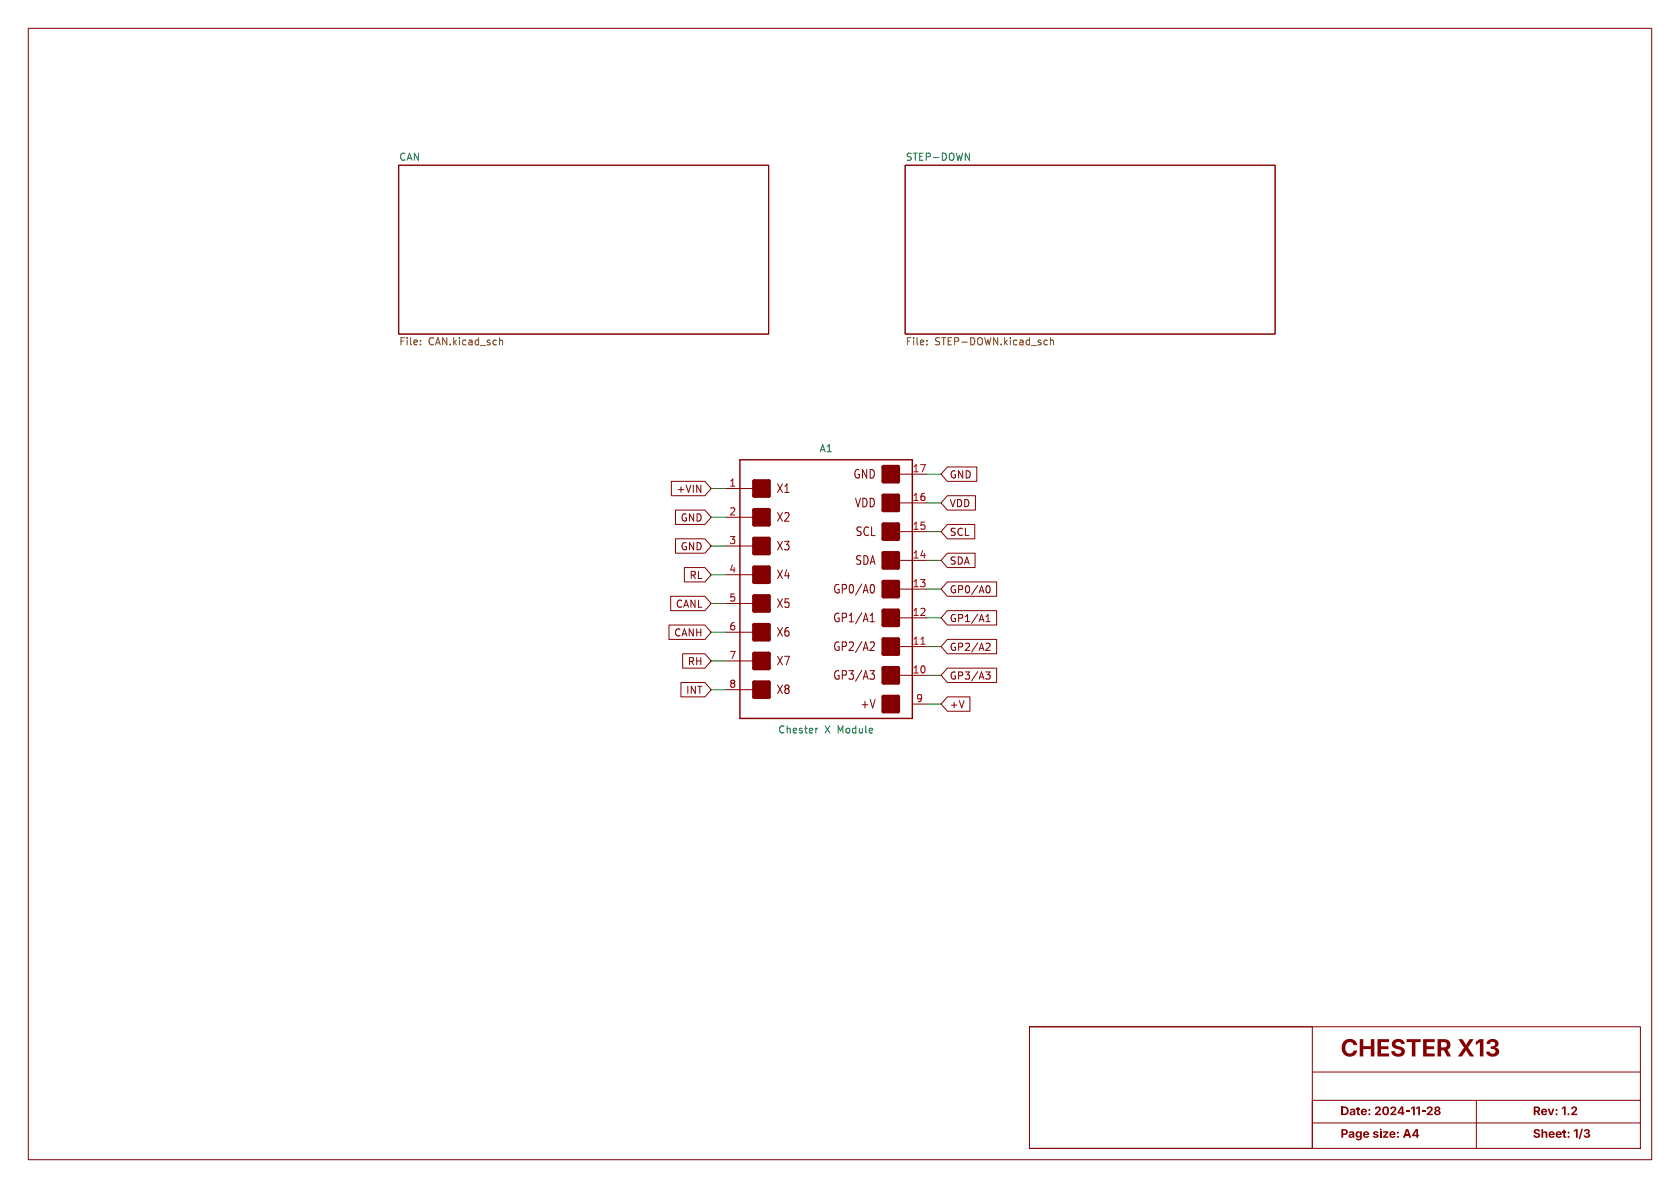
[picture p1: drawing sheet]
<svg xmlns="http://www.w3.org/2000/svg" width="297mm" height="210mm" viewBox="0 0 297 210" stroke-linecap="round" stroke-linejoin="round" font-family="sans-serif">
<path d="M253.7 195.7a.46 .46 0 0 1 .7-.1 .46 .46 0 0 1 0 .7 .46 .46 0 0 1 .2 .7 .46 .46 0 0 1-.7 .1l-.4-.3v-.1h.3a.26 .26 0 0 0 .4 .2 .26 .26 0 0 0 .1-.4 .26 .26 0 0 0-.4 .1l-.4 .1 .4-.4-.3-.3h.3a.23 .23 0 0 0 .3 .2 .23 .23 0 0 0 0-.4 .23 .23 0 0 0-.3 .2h-.3z" fill="#840000"/>
<path d="M232 198.5h58" fill="none" stroke="#840000" stroke-width=".18"/>
<circle cx="244.1" cy="199.7" r=".16" fill="#840000"/>
<g fill="none" stroke="#840000" stroke-width=".18">
<path d="M5 5h287v200h-287zM70.5 29.2h65.4v29.9h-65.4zM160 29.2h65.4v29.9h-65.4zM118.7 85.1h5.9l1.1 1.3-1.1 1.2h-5.9zM119.4 95.2h5.2l1.1 1.3-1.1 1.3h-5.2zM119.4 90.2h5.2l1.1 1.2-1.1 1.3h-5.2zM128.3 96.5h5M128.3 91.4h5M128.3 86.4h5M158.7 99.1h5.1M158.7 94h5.1M158.7 88.9h5.1"/>
<path d="M158.7 83.8h5.1M167.5 87.6h4.9v2.6h-4.9l-1.1-1.3zM167.5 82.5h5.2v2.6h-5.2l-1.1-1.3zM167.5 97.8h4.9v2.5h-4.9l-1.1-1.2zM167.5 92.7h4.8v2.6h-4.8l-1.1-1.3zM118.3 110.5h6.3l1.1 1.3-1.1 1.2h-6.3zM118.6 105.4h6l1.1 1.3-1.1 1.3h-6zM120.7 115.6h3.9l1.1 1.2-1.1 1.3h-3.9zM121 100.3h3.6l1.1 1.3-1.1 1.3h-3.6zM128.3 116.8h5M128.3 111.8h5M128.3 106.7h5"/>
<path d="M128.3 101.6h5M153.8 118.6h.8l-.5 .5 .4 .2 .1 .5-.3 .3h-.3M153.8 109.9h.8M153.8 108.8l.4-.4v1.5M154 113.5h.5l.1 .4-.8 1.1h.8M154.1 103.3h.2a1.06 1.06 0 0 1 0 1.5h-.2M158.7 119.4h5.1M158.7 114.3h5.1M158.7 109.2h5.1M158.7 104.1h5.1M167.5 107.9h8.7v2.6h-8.7l-1.1-1.3zM167.5 118.1h8.7v2.6h-8.7l-1.1-1.3z"/>
<path d="M167.5 113h8.7v2.6h-8.7l-1.1-1.3zM167.5 102.9h8.7v2.5h-8.7l-1.1-1.3zM174.2 118.8h.8l-.4 .5 .4 .1v.4l-.2 .3h-.4M174.3 109.9h.7M174.3 109l.4-.4v1.3M174.5 103.6l.1-.1a.68 .68 0 0 1 .5 .7 .68 .68 0 0 1-.5 .6l-.1-.1M174.5 113.7l.4 .1 .1 .3-.8 .9h.8M120.4 120.6h4.2l1.1 1.3-1.1 1.3h-4.2zM128.3 121.9h5M161.3 124.5h2.5M167.5 123.2h4v2.5h-4l-1.1-1.2zM182 181.5h108v21.5h-108z"/>
<path d="M182 181.5h50v21.5h-50zM232 189.5h58M261 194.5v8.5M290 194.5h-58v8.5"/>
</g>
<path d="M170.6 27.1l.8 1.2v-1.2M144.6 128.7l-.4 .3" fill="none" stroke="#006464" stroke-width=".18"/>
<path d="M88.3 59.7v1.3M185.7 59.7v1.3M74.3 60.8v.2M74.3 60.2v.1M88.3 60.2l.2-.1 .3 .1v.8M163.9 60.8v.2M163.9 60.2v.1M184.8 60.1l.4 .1M185.2 60.9l-.4 .1M185.7 60.2l.2-.1 .3 .1v.8" fill="none" stroke="#725600" stroke-width=".18"/>
<g fill="#840000" stroke="#840000" stroke-width=".18">
<path d="M133.3 120.7h2.6v2.5h-2.6z"/>
<path d="M133.3 115.6h2.6v2.5h-2.6z"/>
<path d="M133.3 110.5h2.6v2.5h-2.6z"/>
<path d="M133.3 105.4h2.6v2.6h-2.6z"/>
<path d="M133.3 100.3h2.6v2.6h-2.6z"/>
<path d="M133.3 95.3h2.6v2.5h-2.6z"/>
<path d="M133.3 90.2h2.6v2.5h-2.6z"/>
<path d="M133.3 85.1h2.6v2.5h-2.6z"/>
<path d="M156.2 123.2h2.5v2.5h-2.5z"/>
<path d="M156.2 118.1h2.5v2.6h-2.5z"/>
<path d="M156.2 113h2.5v2.6h-2.5z"/>
<path d="M156.2 108h2.5v2.5h-2.5z"/>
<path d="M156.2 102.9h2.5v2.5h-2.5z"/>
<path d="M156.2 97.8h2.5v2.5h-2.5z"/>
<path d="M156.2 92.7h2.5v2.6h-2.5z"/>
<path d="M156.2 87.6h2.5v2.6h-2.5z"/>
<path d="M156.2 82.6h2.5v2.5h-2.5z"/>
</g>
<path d="M130.8 81.3h30.5v45.7h-30.5z" fill="none" stroke="#840000" stroke-width=".25"/>
<g fill="none" stroke="#840000" stroke-width=".76">
<path d="M133.3 85.1h2.6v2.5h-2.6zM133.3 90.2h2.6v2.5h-2.6zM133.3 95.3h2.6v2.5h-2.6zM156.2 97.8h2.5v2.5h-2.5zM156.2 92.7h2.5v2.6h-2.5zM156.2 87.6h2.5v2.6h-2.5zM156.2 82.6h2.5v2.5h-2.5zM133.3 100.3h2.6v2.6h-2.6zM133.3 105.4h2.6v2.6h-2.6zM133.3 110.5h2.6v2.5h-2.6zM133.3 115.6h2.6v2.5h-2.6zM156.2 118.1h2.5v2.6h-2.5z"/>
<path d="M156.2 113h2.5v2.6h-2.5zM156.2 108h2.5v2.5h-2.5zM156.2 102.9h2.5v2.5h-2.5zM133.3 120.7h2.6v2.5h-2.6zM156.2 123.2h2.5v2.5h-2.5z"/>
</g>
<path d="M162.8 113.9h.7" fill="none" stroke="#a90000" stroke-width=".18"/>
<g fill="none" stroke="#009600" stroke-width=".18">
<path d="M125.7 86.4h2.6M125.7 96.5h2.6M125.7 91.4h2.6M163.8 94h2.6M163.8 83.8h2.6M163.8 88.9h2.6M163.8 99.1h2.6M125.7 116.8h2.6M125.7 111.8h2.6M125.7 106.7h2.6M125.7 101.6h2.6M163.8 119.4h2.6"/>
<path d="M163.8 104.1h2.6M163.8 109.2h2.6M163.8 114.3h2.6M125.7 121.9h2.6M163.8 124.5h2.6"/>
</g>
<text font-size="4.2" fill="#840000" x="237" y="188.1">CHESTERX13</text>
<g font-size="2.1" fill="#840000">
<text x="137.2" y="87.4">X1</text>
<text x="150.8" y="84.8">GND</text>
<text x="151" y="89.9">VDD</text>
<text x="137.2" y="92.4">X2</text>
<text x="151.1" y="95">SCL</text>
<text x="137.2" y="97.5">X3</text>
<text x="151.1" y="100.1">SDA</text>
<text x="137.2" y="102.6">X4</text>
<text x="137.2" y="107.7">X5</text>
<text x="147.2" y="105.1">GP0/A0</text>
<text x="137.2" y="112.8">X6</text>
<text x="147.2" y="110.2">GP1/A1</text>
<text x="137.2" y="117.8">X7</text>
<text x="147.2" y="115.3">GP2/A2</text>
<text x="137.2" y="122.9">X8</text>
<text x="147.2" y="120.4">GP3/A3</text>
<text x="152" y="125.5">+V</text>
<text x="237" y="197.8">Date: 2024-11-28</text>
<text x="271" y="197.8">Rev: 1.2</text>
<text x="237" y="201.8">Page size: A4</text>
<text x="271" y="201.8">Sheet: 1/3</text>
</g>
<g font-size="1.8" fill="#006464">
<text x="70.5" y="28.5">CAN</text>
<text x="160" y="28.5">STEP-DOWN</text>
<text x="144.8" y="80.1">A1</text>
<text x="137.5" y="129.9">Chester</text>
<text x="145.8" y="129.9">X Module</text>
</g>
<g font-size="1.8" fill="#725600">
<text x="70.5" y="61.4">File:</text>
<text x="75.7" y="61.4">CAN.kicad_sch</text>
<text x="160" y="61.4">File:</text>
<text x="165.2" y="61.4">STEP-DOWN.kicad_sch</text>
</g>
<g font-size="1.8" fill="#a90000">
<text x="161.2" y="83.6">17</text>
<text x="128.8" y="86.1">1</text>
<text x="161.2" y="88.6">16</text>
<text x="128.8" y="91.2">2</text>
<text x="161.2" y="93.7">15</text>
<text x="128.8" y="96.3">3</text>
<text x="128.8" y="101.3">4</text>
<text x="161.2" y="98.8">14</text>
<text x="128.8" y="106.4">5</text>
<text x="161.2" y="103.9">13</text>
<text x="128.8" y="111.5">6</text>
<text x="161.2" y="109">12</text>
<text x="128.8" y="116.6">7</text>
<text x="161.2" y="119.1">10</text>
<text x="161.2" y="114">11</text>
<text x="128.8" y="121.7">8</text>
<text x="161.9" y="124.2">9</text>
</g>
<g font-size="1.8" fill="#840000">
<text x="119.5" y="87.3">+VIN</text>
<text x="167.8" y="89.9">VDD</text>
<text x="167.8" y="84.8">GND</text>
<text x="120.2" y="92.4">GND</text>
<text x="167.8" y="94.9">SCL</text>
<text x="120.2" y="97.5">GND</text>
<text x="167.8" y="100">SDA</text>
<text x="119.4" y="107.6">CANL</text>
<text x="121.8" y="102.6">RL</text>
<text x="167.8" y="105.1">GP0/A0</text>
<text x="119.1" y="112.7">CANH</text>
<text x="167.8" y="110.2">GP1/A1</text>
<text x="121.5" y="117.8">RH</text>
<text x="167.8" y="115.3">GP2/A2</text>
<text x="121.2" y="122.9">INT</text>
<text x="167.8" y="125.4">+V</text>
<text x="167.8" y="120.3">GP3/A3</text>
</g>
</svg>
